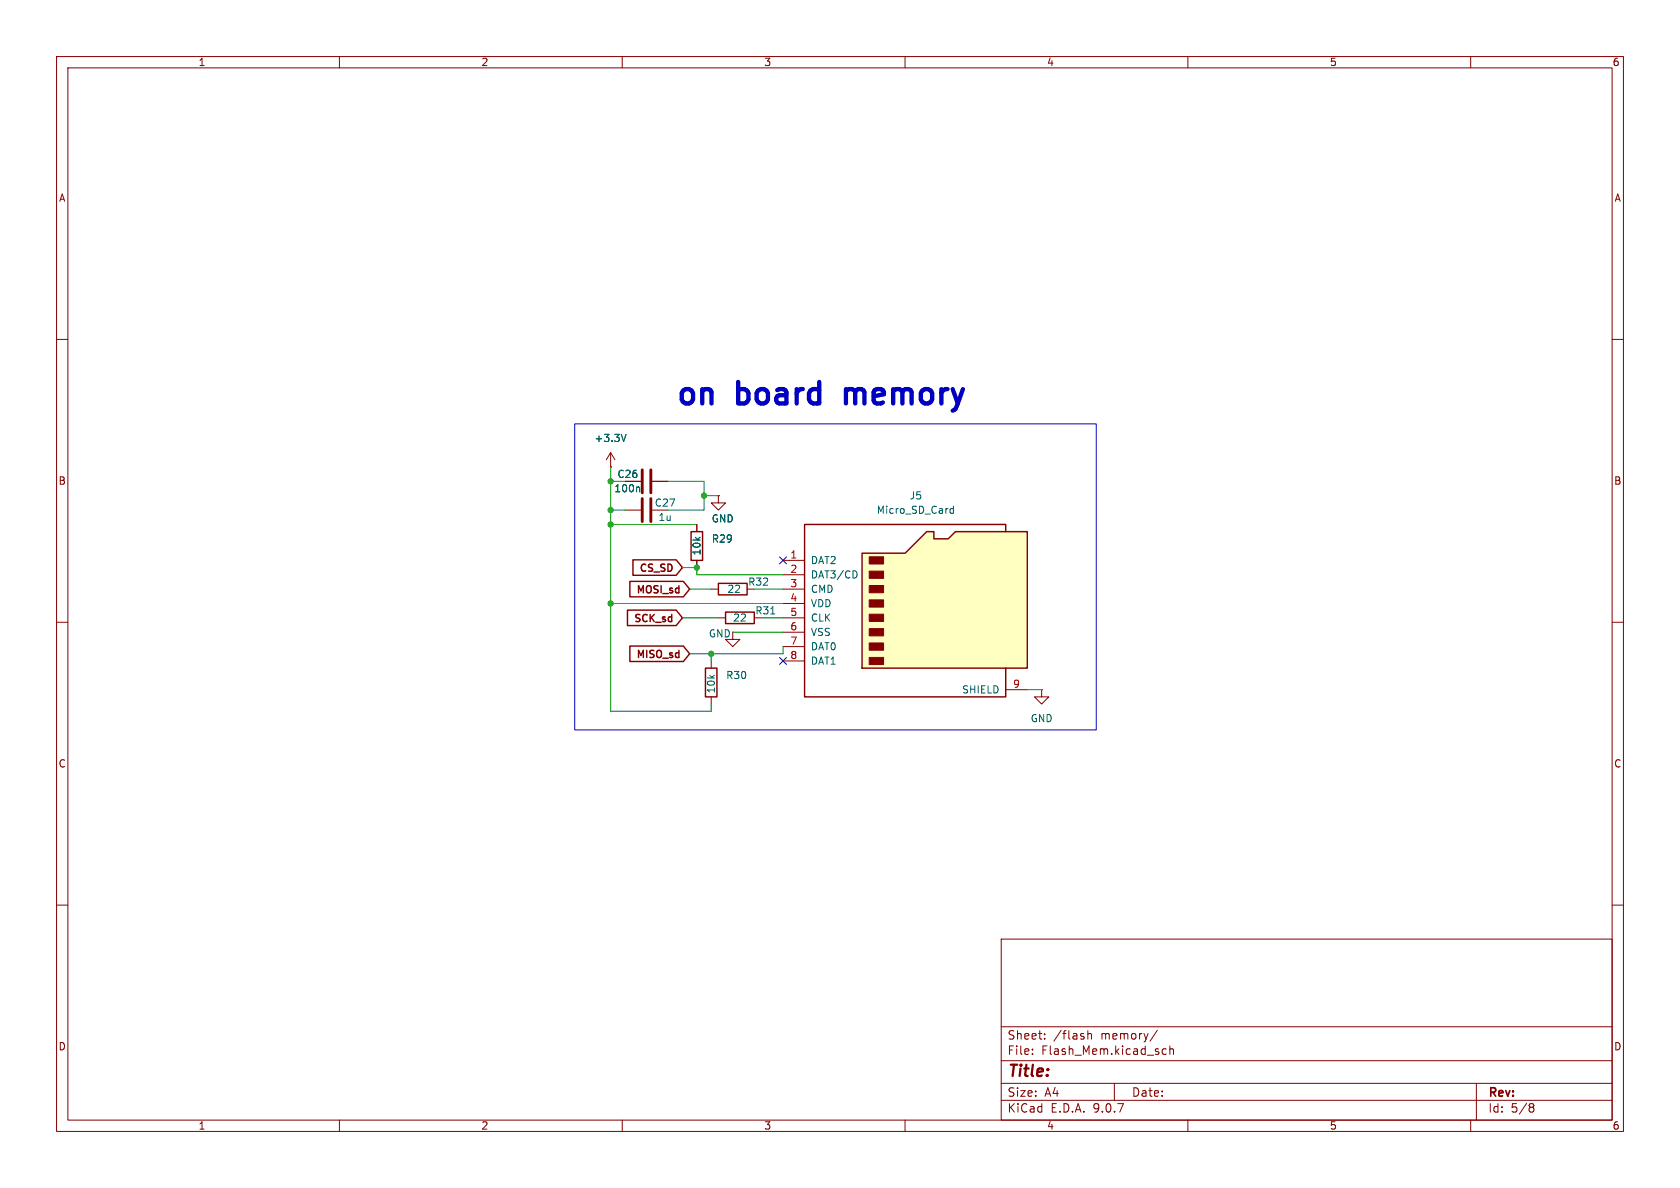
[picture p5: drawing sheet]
<svg xmlns="http://www.w3.org/2000/svg" width="297mm" height="210mm" viewBox="0 0 297 210" stroke-linecap="round" stroke-linejoin="round" font-family="sans-serif">
<g fill="none" stroke="#840000" stroke-width=".18">
<path d="M10 10h277v190h-277zM12 12h273v186h-273zM60 10v2M110 10v2M160 10v2M210 10v2M260 10v2M10 60h2M285 60h2M110.5 90.2h2.8M110.5 85.1h2.8M115.3 85.1h2.8"/>
<path d="M127 87.6v1.3h1.3l-1.3 1.3-1.3-1.3h1.3M127 87.6h.1M10 110h2M125.7 116.8v1.3M127 109.2h1.3M285 110h2M125.7 123.2v1.3M184.1 121.9v1.3h1.3l-1.3 1.3-1.2-1.3h1.2M184.1 121.9h.1M10 160h2M177 166h108v32h-108zM285 160h2"/>
<path d="M60 198v2M110 198v2M160 198v2M177 194.5h108M177 191.5h108M177 187.5h108M177 181.5h108M182.5 186.3v.1M182.5 185.5v.1M184.7 183.6v.1M184.7 182.8v.1M192.3 182.2v1.5"/>
<path d="M192.3 182.8l.2-.1 .4 .1 .1 .9M197 191.5v3M204.6 182.1l-1.3 2M205.5 186.1l.2 .3 .5-.1M206.2 185.5l-.5-.1-.2 .3M206.8 185.5l.2-.1 .4 .1 .1 .9M206.8 184.9v1.5M210 198v2M260 198v2M261 191.5v6.5M270.6 195.1l.4 .1 .2 .2-.3 .3M270.6 195.7h.3"/>
<path d="M270.9 195.7l.2 .2 .1 .4-.2 .2-.4 .1"/>
</g>
<path d="M124.7 118.1h2v5.1h-2zM128.3 108.2h5v2h-5z" fill="none" stroke="#840000" stroke-width=".25"/>
<path d="M112.9 86.1l.2 .2v.6M136.3 108.5h.7" fill="none" stroke="#006464" stroke-width=".18"/>
<path d="M113.5 83.1v4M113.5 88.1v4.1M115.1 83.1v4M115.1 88.1v4.1" fill="none" stroke="#840000" stroke-width=".51"/>
<path d="M152.4 97.8h7.6l3.8-3.8h1.3v1.3h2.5l1.3-1.3h12.7v24.1h-29.2z" fill="#ffffc2"/>
<path d="M111.9 99h7.6l1.1 1.3-1.1 1.4h-7.6zM122.2 94h2v5.1h-2zM152.4 97.8h7.6l3.8-3.8h1.3v1.3h2.5l1.3-1.3h12.7v24.1h-29.2zM177.8 94v-1.3h-35.6v30.5h35.6v-5.1M110.9 107.9h8.6l1.1 1.3-1.1 1.4h-8.6zM111.4 102.8h9.4l1.1 1.3-1.1 1.4h-9.4zM111.4 114.2h9.4l1.1 1.4-1.1 1.3h-9.4zM127 103.1h5.1v2.1h-5.1z" fill="none" stroke="#840000" stroke-width=".25"/>
<g fill="#840000" stroke="#840000" stroke-width=".18">
<path d="M153.7 98.4h2.5v1.3h-2.5z"/>
<path d="M153.7 101h2.5v1.2h-2.5z"/>
<path d="M153.7 103.5h2.5v1.3h-2.5z"/>
<path d="M153.7 106h2.5v1.3h-2.5z"/>
<path d="M153.7 108.6h2.5v1.3h-2.5z"/>
<path d="M153.7 111.1h2.5v1.3h-2.5z"/>
<path d="M153.7 113.7h2.5v1.2h-2.5z"/>
<path d="M153.7 116.2h2.5v1.3h-2.5z"/>
</g>
<g fill="none" stroke="#840000" stroke-width=".18">
<path d="M107.9 82.6h.1M107.9 80l-.7 1.3M107.9 80l.8 1.3M107.9 80v2.6M110.5 85.1h2.8M115.3 85.1h2.8M123.2 92.7v1.3M123.2 99.1v1.2M127 87.6h.1M138.4 99.1h3.8M125.7 104.1h1.3M129.5 111.8v1.2h1.3l-1.3 1.3-1.2-1.3h1.2"/>
<path d="M138.4 101.6h3.8M138.4 104.1h3.8M138.4 106.7h3.8M138.4 109.2h3.8M138.4 111.8h3.8M138.4 114.3h3.8M138.4 116.8h3.8M177.8 121.9h3.8"/>
</g>
<path d="M110.7 76.8l-.5 1.2M112.9 86.1l.2 .2v.6M167.9 90.5l.3 .2h.3M168.5 89.5v1.2M168.5 90l-.3-.1-.3 .2M151.3 101l.2 .5-.2 .6" fill="none" stroke="#006464" stroke-width=".18"/>
<g fill="none" stroke="#009600" stroke-width=".18">
<path d="M107.9 82.6v43.1h17.8v-1.2M107.9 90.2h2.6M107.9 85.1h2.6M107.9 92.7h15.3M118.1 85.1h6.4v5.1h-6.4M124.5 87.6h2.5M107.9 106.7h30.5M120.6 109.2h6.4M120.6 100.3h2.6v1.3h15.2M121.9 104.1h3.8M125.7 115.6v1.2M129.5 111.8h8.9"/>
<path d="M133.3 104.1h5.1M134.6 109.2h3.8M138.4 114.3v1.3h-16.5M181.6 121.9h2.5"/>
</g>
<path d="M137.8 98.5l1.2 1.2M139 98.5l-1.2 1.2M137.8 116.2l1.2 1.2M139 116.2l-1.2 1.2" fill="none" stroke="#000084" stroke-width=".18"/>
<path d="M101.6 74.9h92.2v54.1h-92.2z" fill="none" stroke="#0000c2" stroke-width=".18"/>
<g fill="#009600" stroke="#009600" stroke-width=".18">
<circle cx="107.9" cy="90.2" r=".46"/>
<circle cx="107.9" cy="106.7" r=".46"/>
<circle cx="107.9" cy="85.1" r=".46"/>
<circle cx="124.5" cy="87.6" r=".46"/>
<circle cx="107.9" cy="92.7" r=".46"/>
<circle cx="123.2" cy="100.3" r=".46"/>
<circle cx="125.7" cy="115.6" r=".46"/>
</g>
<g font-size="5.3" fill="#0000c2">
<text x="119" y="72.6">on</text>
<text x="130.4" y="72.6">board</text>
<text x="150.9" y="72.6">memory</text>
</g>
<text font-size="2.8" fill="#840000" x="178" y="190.9">Title:</text>
<g font-size="2.1" fill="#840000">
<text x="178" y="184">Sheet:</text>
<text x="186.2" y="184">/flash</text>
<text x="194.7" y="184">memory/</text>
<text x="178" y="186.7">File:</text>
<text x="184.1" y="186.7">Flash_Mem.kicad_sch</text>
<text x="178" y="196.9">KiCad</text>
<text x="178" y="194.1">Size:</text>
<text x="184.7" y="194.1">A4</text>
<text x="185.7" y="196.9">E.D.A.</text>
<text x="193.3" y="196.9">9.0.7</text>
<text x="200" y="194.1">Date:</text>
<text x="263" y="194.3">Rev:</text>
<text x="263" y="196.9">Id:</text>
<text x="267.1" y="196.9">5/8</text>
</g>
<g font-size="1.8" fill="#840000">
<text x="35" y="11.9">1</text>
<text x="85" y="11.9">2</text>
<text x="135" y="11.9">3</text>
<text x="185" y="11.9">4</text>
<text x="235" y="11.9">5</text>
<text x="285" y="11.9">6</text>
<text x="10.3" y="35.9">A</text>
<text x="285.3" y="35.9">A</text>
<text x="10.3" y="85.9">B</text>
<text x="285.3" y="85.9">B</text>
<text x="112.8" y="101.4">CS_SD</text>
<text x="112.2" y="105.2">MOSI_sd</text>
<text x="111.8" y="110.3">SCK_sd</text>
<text x="112.2" y="116.7">MISO_sd</text>
<text x="10.3" y="135.9">C</text>
<text x="285.3" y="135.9">C</text>
<text x="10.3" y="185.9">D</text>
<text x="285.3" y="185.9">D</text>
<text x="35" y="199.9">1</text>
<text x="85" y="199.9">2</text>
<text x="135" y="199.9">3</text>
<text x="185" y="199.9">4</text>
<text x="235" y="199.9">5</text>
<text x="285" y="199.9">6</text>
</g>
<g font-size="1.8" fill="#006464">
<text x="105" y="78.3">+3.3V</text>
<text x="108.5" y="87.2">100n</text>
<text x="109.1" y="84.7">C26</text>
<text x="115.7" y="89.8">C27</text>
<text x="160.7" y="88.5">J5</text>
<text x="116.3" y="92.3">1u</text>
<text x="125.7" y="92.6">GND</text>
<text x="154.9" y="91">Micro_SD_Card</text>
<text x="124.1" y="98.3" transform="rotate(-90 124.1 98.3)">10k</text>
<text x="125.7" y="96.1">R29</text>
<text x="143.3" y="99.9">DAT2</text>
<text x="128.5" y="105">22</text>
<text x="132.2" y="103.7">R32</text>
<text x="143.3" y="102.5">DAT3/CD</text>
<text x="143.3" y="105">CMD</text>
<text x="143.3" y="107.5">VDD</text>
<text x="125.2" y="112.9">GND</text>
<text x="129.5" y="110.1">22</text>
<text x="133.4" y="108.8">R31</text>
<text x="143.3" y="110.1">CLK</text>
<text x="143.3" y="112.6">VSS</text>
<text x="143.3" y="115.2">DAT0</text>
<text x="143.3" y="117.7">DAT1</text>
<text x="126.6" y="122.7" transform="rotate(-90 126.6 122.7)">10k</text>
<text x="128.3" y="120.2">R30</text>
<text x="170" y="122.8">SHIELD</text>
<text x="182.1" y="127.9">GND</text>
</g>
<g font-size="1.8" fill="#a90000">
<text x="139.6" y="98.8">1</text>
<text x="139.6" y="101.3">2</text>
<text x="139.6" y="103.9">3</text>
<text x="139.6" y="106.4">4</text>
<text x="139.6" y="109">5</text>
<text x="139.6" y="111.5">6</text>
<text x="139.6" y="114">7</text>
<text x="139.6" y="116.6">8</text>
<text x="179" y="121.7">9</text>
</g>
</svg>
